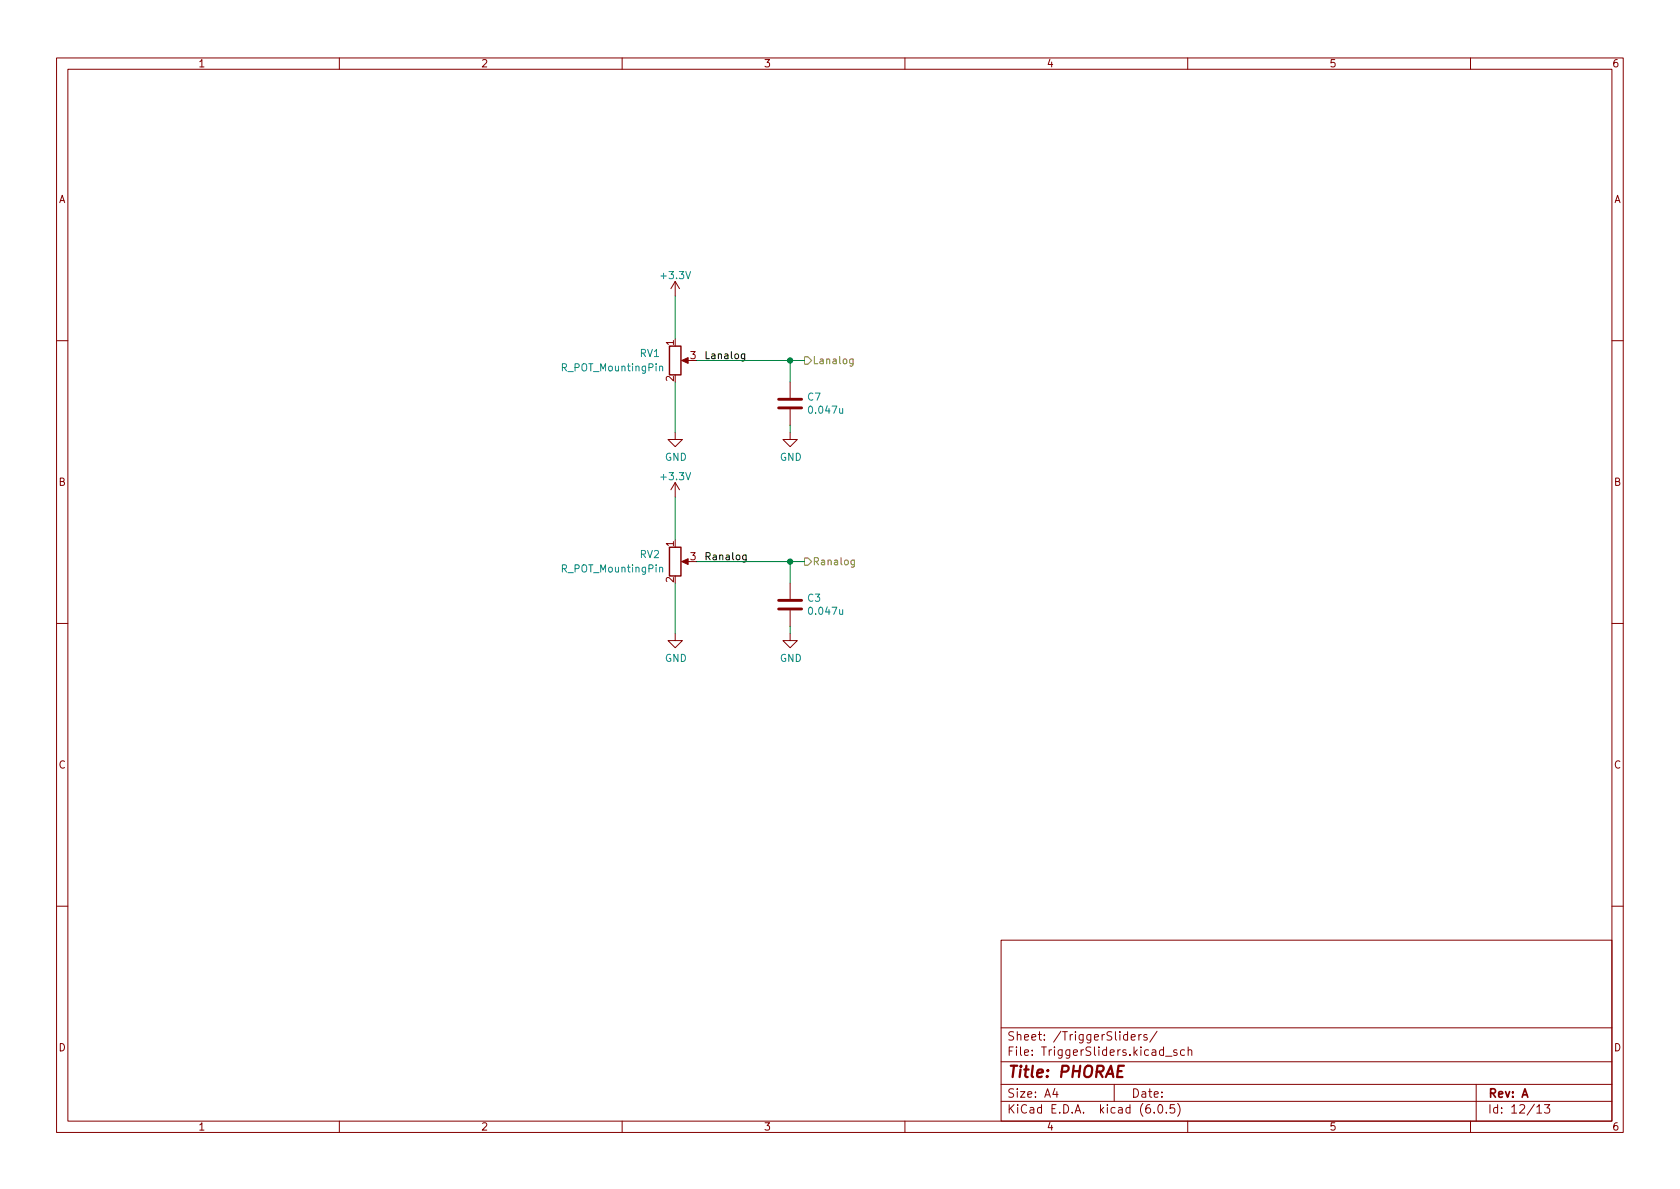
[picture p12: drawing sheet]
<svg xmlns="http://www.w3.org/2000/svg" width="297mm" height="210mm" viewBox="0 0 297 210" stroke-linecap="round" stroke-linejoin="round" font-family="sans-serif">
<g fill="none" stroke="#840000" stroke-width=".18">
<path d="M10 10.2h277v190.1h-277zM12 12.2h273v186.1h-273zM60 10.2v2M110 10.2v2M160 10.2v2M210 10.2v2M260 10.2v2M119.4 49.8v2.5M119.4 49.8l-.8 1.2M119.4 49.8l.7 1.2M10 60.2h2M119.4 76.4v1.3h1.2l-1.2 1.3-1.3-1.3h1.3"/>
<path d="M120.9 63.7h1M139.7 76.4v1.3h1.3l-1.3 1.3-1.3-1.3h1.3M139.7 67.6v2.8M139.7 72.4v2.8M285 60.2h2M119.4 85.3l-.8 1.3M119.4 85.3v2.6M119.4 85.3l.7 1.3M120.9 99.3h1M10 110.2h2M119.4 112v1.3h1.2l-1.2 1.2-1.3-1.2h1.3M139.7 112v1.3h1.3l-1.3 1.2-1.3-1.2h1.3"/>
<path d="M139.7 103.1v2.8M139.7 107.9v2.8M285 110.2h2M10 160.2h2M177 166.3h108v32h-108zM285 160.2h2M60 198.3v2M110 198.3v2M160 198.3v2M177 194.8h108M177 191.8h108M177 187.8h108"/>
<path d="M177 181.8h108M186.5 192.5l-.4 1h1M186.9 193v1M197 191.8v3M200 183.4l.7-.1-.1-.3-.4-.1-.2 .2 .1 .8h.5M201.4 182.9v1M201.8 182.9l-.3 .1-.1 .2M202.8 183l-.4-.1-.2 .2 .1 .3 .5 .1v.4h-.6M204.1 196.7v.1M204.6 182.4l-1.3 1.9M204.9 195.4l.2-.1a.81 .81 0 0 1 .6 .7 .81 .81 0 0 1-.3 .8h-.2a.81 .81 0 0 1-.6-.6 .81 .81 0 0 1 .3-.8zM206.1 186.8h1.1"/>
<path d="M206.2 196.7v.1M207.6 195.3h-.7v.7l.2-.1 .5 .1 .1 .2-.1 .5-.2 .1-.5-.1M208.1 185.7l-.4-.1-.2 .2 .1 .3 .5 .1v.4h-.6M208.2 195.1a1.72 1.72 0 0 1 0 2.3M209.4 185.7l-.4-.1-.3 .3v.4l.2 .3h.5M210 198.3v2M210.1 185.8l.2-.2 .3 .1 .1 .9M210.1 185.1v1.5M260 198.3v2M261 191.8v6.5M271.7 195.8l.5-.5v1.5M271.7 196.8h.9"/>
<path d="M273.1 195.3h.9l-.5 .6 .4 .1v.7l-.2 .1h-.4l-.2-.1"/>
</g>
<path d="M198.7 188.5h-.9l-.3 2h1" fill="none" stroke="#840000" stroke-width=".4"/>
<g fill="#840000" stroke="#840000" stroke-width=".18">
<path d="M120.5 99.3l1.2-.5v1z"/>
<path d="M120.5 63.7l1.2-.5v1.1z"/>
</g>
<path d="M118.4 61.2h2v5.1h-2zM118.4 96.8h2v5h-2z" fill="none" stroke="#840000" stroke-width=".25"/>
<path d="M116.6 64.9l.2-.2 .3 .1 .1 .8M116.6 100.4l.2-.1 .3 .1 .1 .8" fill="none" stroke="#008484" stroke-width=".18"/>
<path d="M137.7 72.1h4M137.7 70.6h4M137.7 107.7h4M137.7 106.2h4" fill="none" stroke="#840000" stroke-width=".51"/>
<path d="M142.2 63.1h.7l.6 .6-.6 .7h-.7zM150.8 63.5v1l-.2 .2h-.3M150.8 63.5h-.3l-.3 .2 .1 .6h.5M142.2 98.7h.7l.6 .6-.6 .6h-.7zM151.1 99v1.1l-.3 .2-.3-.1M151.1 99.1l-.4-.1-.2 .3 .1 .5h.5" fill="none" stroke="#848400" stroke-width=".18"/>
<path d="M131.7 62.6v1l-.3 .3-.3-.1M131.7 62.6h-.4l-.2 .2 .1 .6h.5M131.9 98.1v1.1l-.2 .2h-.3M131.9 98.2l-.3-.1-.3 .3 .1 .5h.5" fill="none" stroke="#000" stroke-width=".18"/>
<path d="M119.4 52.3v7.6M119.4 67.6v8.8M123.2 63.7h19M139.7 63.7v3.9M139.7 75.2v1.2M119.4 87.9v7.6M123.2 99.3h19M139.7 99.3v3.8M119.4 103.1v8.9M139.7 110.7v1.3" fill="none" stroke="#008400" stroke-width=".18"/>
<g fill="#008400" stroke="#008400" stroke-width=".18">
<circle cx="139.7" cy="63.7" r=".46"/>
<circle cx="139.7" cy="99.3" r=".46"/>
</g>
<text font-size="2.8" fill="#840000" x="178" y="190.6">Title: PHORAE</text>
<g font-size="2.1" fill="#840000">
<text x="178" y="184">Sheet: /TriggerSliders/</text>
<text x="178" y="186.7">File: TriggerSliders.kicad_sch</text>
<text x="178" y="196.9">KiCad E.D.A. kicad (6.0.5)</text>
<text x="178" y="194.1">Size: A4</text>
<text x="200" y="194.1">Date:</text>
<text x="263" y="194.1">Rev: A</text>
<text x="263" y="196.9">Id: 12/13</text>
</g>
<g font-size="1.8" fill="#840000">
<text x="35" y="11.9">1</text>
<text x="85" y="11.9">2</text>
<text x="135" y="11.9">3</text>
<text x="185" y="11.9">4</text>
<text x="235" y="11.9">5</text>
<text x="285" y="11.9">6</text>
<text x="10.3" y="35.9">A</text>
<text x="285.3" y="35.9">A</text>
<text x="119.1" y="61.1" transform="rotate(-90 119.1 61.1)">1</text>
<text x="122.1" y="63.5">3</text>
<text x="119.1" y="67.4" transform="rotate(-90 119.1 67.4)">2</text>
<text x="10.3" y="85.9">B</text>
<text x="285.3" y="85.9">B</text>
<text x="119.1" y="96.6" transform="rotate(-90 119.1 96.6)">1</text>
<text x="122.1" y="99.1">3</text>
<text x="119.1" y="103" transform="rotate(-90 119.1 103)">2</text>
<text x="10.3" y="135.9">C</text>
<text x="285.3" y="135.9">C</text>
<text x="10.3" y="185.9">D</text>
<text x="285.3" y="185.9">D</text>
<text x="35" y="199.9">1</text>
<text x="85" y="199.9">2</text>
<text x="135" y="199.9">3</text>
<text x="185" y="199.9">4</text>
<text x="235" y="199.9">5</text>
<text x="285" y="199.9">6</text>
</g>
<g font-size="1.8" fill="#008484">
<text x="117" y="49.3">+3.3V</text>
<text x="99.5" y="65.7">R_POT_MountingPin</text>
<text x="113.2" y="63.1">RV1</text>
<text x="142.8" y="70.8">C7</text>
<text x="143.2" y="73.1">0.047u</text>
<text x="117.5" y="81.5">GND</text>
<text x="137.9" y="81.5">GND</text>
<text x="117" y="84.9">+3.3V</text>
<text x="99.5" y="101.2">R_POT_MountingPin</text>
<text x="113.2" y="98.7">RV2</text>
<text x="142.8" y="106.4">C3</text>
<text x="143.2" y="108.7">0.047u</text>
<text x="117.5" y="117">GND</text>
<text x="137.9" y="117">GND</text>
</g>
<g font-size="1.8">
<text x="124.5" y="63.5">Lanalog</text>
<text x="124.5" y="99">Ranalog</text>
</g>
<g font-size="1.8" fill="#848400">
<text x="143.6" y="64.4">Lanalog</text>
<text x="143.6" y="99.9">Ranalog</text>
</g>
</svg>
